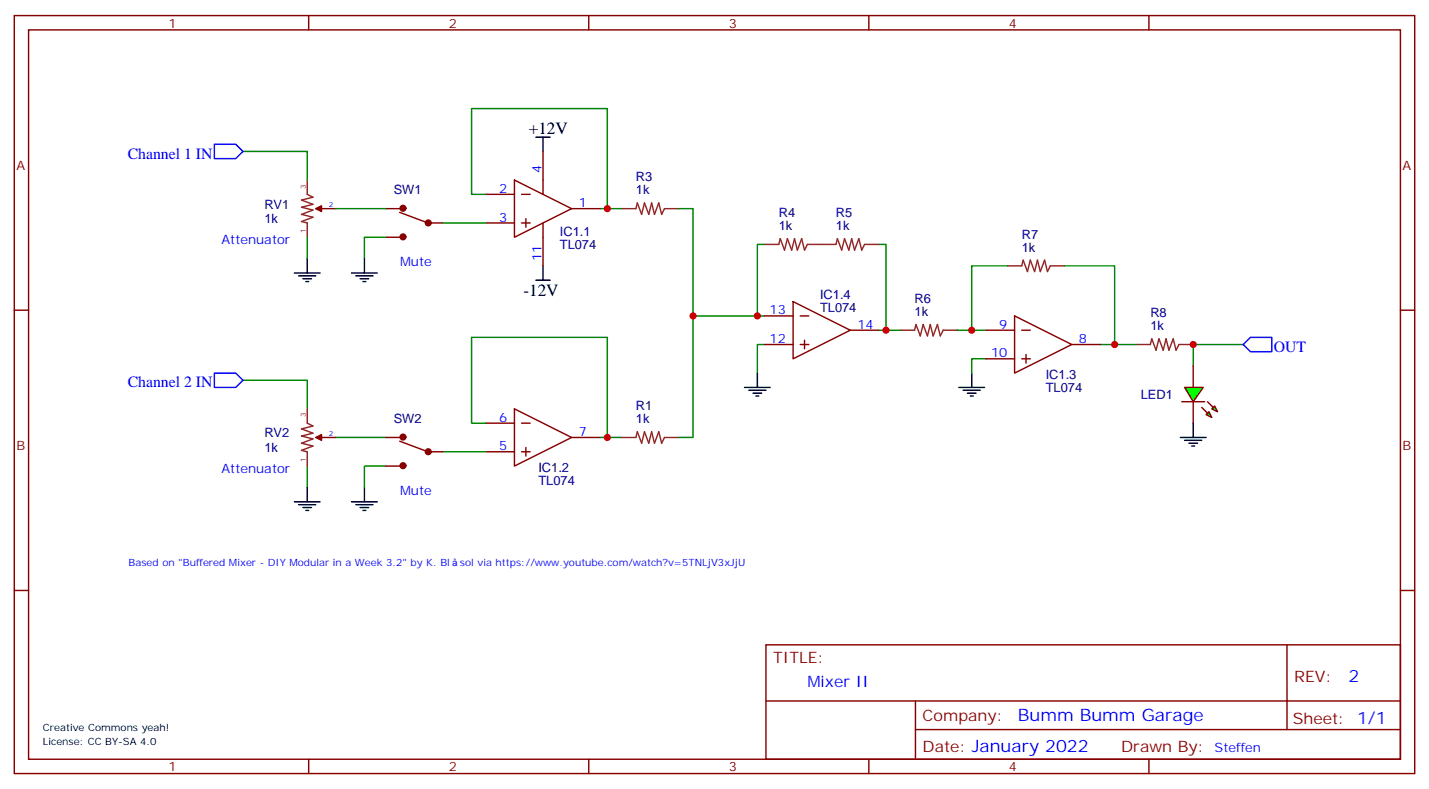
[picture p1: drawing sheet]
<svg xmlns="http://www.w3.org/2000/svg" width="353mm" height="195mm" viewBox="0 0 353 195" stroke-linecap="round" stroke-linejoin="round" font-family="sans-serif">
<path d="M75.8 44.4v3.5l1.5 .7-2.9 .8 2.9 1-2.9 .7 2.9 .7-2.9 1.1 2.9 .7-2.9 1 1.4 .4v3.5M78 51.5h1.4M153.5 51.5h3.5l.3-1.4 1.1 2.8 .7-2.8 1.1 2.8 .7-2.8 .7 2.8 1-2.8 .7 2.8 .7-1.4h3.6M188.7 60.3h3.6l.3-1.4 1.1 2.8 .7-2.8 1 2.8 .7-2.8 .7 2.8 1.1-2.8 .7 2.8 .7-1.4h7.1l.3-1.4 1.1 2.8 .7-2.8 1 2.8 .8-2.8 .7 2.8 1-2.8 .7 2.8 .7-1.4h3.6M248.7 65.6h3.5l.4-1.4 1 2.8 .8-2.8 1 2.8 .7-2.8 .7 2.8 1.1-2.8 .7 2.8 .7-1.4h3.5M222.2 81.5h3.6l.3-1.5 1.1 2.9 .7-2.9 1.1 2.9 .7-2.9 .7 2.9 1-2.9 .7 2.9 .7-1.4h3.6M280.5 85h3.5l.3-1.4 1.1 2.8 .7-2.8 1.1 2.8 .7-2.8 .7 2.8 1-2.8 .7 2.8 .7-1.4h3.6M75.8 100.9v3.5l1.5 .7-2.9 .7 2.9 1.1-2.9 .7 2.9 .7-2.9 1 2.9 .7-2.9 1.1 1.4 .3v3.6M78 107.9h1.4M153.5 107.9h3.5l.3-1.4 1.1 2.8 .7-2.8 1.1 2.8 .7-2.8 .7 2.8 1-2.8 .7 2.8 .7-1.4h3.6" fill="none" stroke="#8c2424" stroke-width=".35"/>
<g fill="#870000" stroke="#870000" stroke-width=".35">
<path d="M78 51.5l1.4-.7v1.4z"/>
<path d="M78 107.9l1.4-.7v1.4z"/>
<circle cx="99.5" cy="51.4" r=".71"/>
<circle cx="99.5" cy="58.4" r=".71"/>
<circle cx="105.7" cy="55" r=".71"/>
<circle cx="99.5" cy="107.8" r=".71"/>
<circle cx="99.5" cy="114.9" r=".71"/>
<circle cx="105.7" cy="111.4" r=".71"/>
</g>
<g fill="none" stroke="#870000" stroke-width=".35">
<path d="M134.1 37.4v10.5M79.4 51.5h3.5M95.2 51.5h3.6M95.2 58.5h3.6M98.7 52.4l7 2.6M105.8 55h3.6M119.9 55h7.1M119.9 47.9h7.1M127 44.4l14.1 7.1-14.1 7zM128.8 55h2.1M128.8 47.9h2.1M129.8 53.9v2.2"/>
<path d="M134.1 55v10.6M141.1 51.5h7.1M188.7 77.9h7.1M195.8 74.4l14.1 7.1-14.1 7zM197.6 77.9h2.1M250.5 77.9l14.1 7.1-14.1 7zM188.7 85h7.1M197.6 85h2.1M198.6 83.9v2.1M209.9 81.5h7.1M243.4 81.5h7.1M243.4 88.5h7.1"/>
<path d="M252.2 81.5h2.2M252.2 88.5h2.2M253.3 87.5v2.1M264.6 85h7M294.6 90.3v5.3M294.6 99.1v5.3M79.4 107.9h3.5M95.2 107.9h3.6M95.2 115h3.6M98.7 108.8l7 2.6M105.8 111.4h3.6M119.9 104.4h7.1"/>
<path d="M119.9 111.4h7.1M127 100.9l14.1 7-14.1 7.1zM128.8 104.4h2.1M128.8 111.4h2.1M129.8 110.4v2.1M141.1 107.9h7.1"/>
</g>
<g fill="none" stroke="#000" stroke-width=".35">
<path d="M132.3 33.8h3.5M134.1 33.8v3.6M72.7 67.3h6.3M73.7 68.1h4.3M74.8 68.8h2.1M75.5 69.5h.7M75.8 63.8v3.5M86.8 67.3h6.3M87.8 68.1h4.3M88.9 68.8h2.1M89.6 69.5h.7M90 63.8v3.5"/>
<path d="M132.3 69.1h3.5M134.1 65.6v3.5M183.8 95.6h6.3M184.9 96.3h4.2M185.9 97h2.1M186.6 97.7h.7M187 92v3.6M236.7 95.6h6.4M237.8 96.3h4.2M238.8 97h2.1M239.5 97.7h.7M239.9 92v3.6"/>
<path d="M72.7 123.8h6.3M73.7 124.5h4.3M74.8 125.2h2.1M75.5 125.9h.7M75.8 120.3v3.5M86.8 123.8h6.3M87.8 124.5h4.3M88.9 125.2h2.1M89.6 125.9h.7M90 120.3v3.5"/>
</g>
<g fill="none" stroke="#008700" stroke-width=".35">
<path d="M60 37.4h15.8v7M75.8 58.5v5.3M82.9 51.5h12.3M95.2 58.5h-5.2v5.3M109.4 55h10.5M119.9 47.9h-3.5v-21.1h33.5v24.7M148.2 51.5h5.3M167.6 51.5h3.5v26.4h17.6M171.1 77.9v30h-3.5M188.7 60.3h-1.7v17.6M217 60.3h1.7v21.2M248.7 65.6h-8.8v15.9h3.5"/>
<path d="M262.8 65.6h12.4v19.4h-3.6M60 93.8h15.8v7.1M188.7 85h-1.7v7M217 81.5h5.2M236.4 81.5h3.5M243.4 88.5h-3.5v3.5M275.2 85h5.3M306.9 85h-12.3v5.3M75.8 115v5.3M82.9 107.9h12.3M95.2 115h-5.2v5.3M109.4 111.4h10.5"/>
<path d="M119.9 104.4h-3.5v-21.2h33.5v24.7M148.2 107.9h5.3"/>
</g>
<path d="M306.9 85l1.8-1.8h5.3v3.5h-5.3z" fill="none" stroke="#00f" stroke-width=".35"/>
<g fill="#0f0" stroke="#870000" stroke-width=".35">
<path d="M297.7 102.3l.7-.7 .8 1.4z"/>
<path d="M299.2 100.9l.7-.7 .7 1.4z"/>
</g>
<g fill="#870000" stroke="#870000" stroke-width=".35">
<path d="M296.7 100.5l1.4 1.4z"/>
<path d="M298.1 99.1l1.4 1.4z"/>
</g>
<path d="M291.7 99.1h5.7z" fill="#f00" stroke="#870000" stroke-width=".35"/>
<path d="M292.5 95.6h4.5l-2.4 3.5z" fill="#0f0" stroke="#870000" stroke-width=".35"/>
<path d="M291.4 107.9h6.3M292.5 108.6h4.2M293.5 109.3h2.1M294.2 110h.7M294.6 104.4v3.5" fill="none" stroke="#000" stroke-width=".35"/>
<path d="M52.9 35.6h5.3l1.8 1.8-1.8 1.7h-5.3zM52.9 92h5.3l1.8 1.8-1.8 1.8h-5.3z" fill="none" stroke="#00f" stroke-width=".35"/>
<g fill="none" stroke="#870000" stroke-width=".35">
<path d="M3.5 3.8h345.7v187h-345.7zM7.1 7.4h338.6v179.9h-338.6zM76.2 3.8v3.6M145.3 3.8v3.6M214.5 3.8v3.6M283.6 3.8v3.6M3.5 76.5h3.6M345.7 76.5h3.5M3.5 145.7h3.6M189.1 159.1h156.6v28.2h-156.6zM317.7 159.1v20.9M345.7 145.7h3.5"/>
<path d="M189.1 172.9h156.5M226 180h119.6M226 172.9v14.1M76.2 187.3v3.5M145.3 187.3v3.5M214.5 187.3v3.5M283.6 187.3v3.5"/>
</g>
<g fill="#c00">
<circle cx="187" cy="77.9" r=".88"/>
<circle cx="218.7" cy="81.5" r=".88"/>
<circle cx="149.9" cy="51.5" r=".88"/>
<circle cx="239.9" cy="81.5" r=".88"/>
<circle cx="275.2" cy="85" r=".88"/>
<circle cx="149.9" cy="107.9" r=".88"/>
<circle cx="171.1" cy="77.9" r=".88"/>
<circle cx="294.6" cy="85" r=".88"/>
</g>
<g font-size="4.2">
<text x="130.5" y="33.1">+12V</text>
<text x="129.2" y="73">-12V</text>
</g>
<g font-size="4.2" fill="#00f">
<text x="332.9" y="168.3">2</text>
<text x="251.3" y="177.9">Bumm Bumm Garage</text>
</g>
<g font-size="3.9" fill="#00f">
<text x="31.5" y="39.1">Channel 1 IN</text>
<text x="314.5" y="86.7">OUT</text>
<text x="31.5" y="95.6">Channel 2 IN</text>
<text x="199.3" y="169.5">Mixer II</text>
</g>
<g font-size="3.9" fill="#800">
<text x="190.9" y="163.7">TITLE:</text>
<text x="319.5" y="168.3">REV:</text>
<text x="227.8" y="177.9">Company:</text>
<text x="319.1" y="178.5">Sheet: 1/1</text>
<text x="227.8" y="185.5">Date: January 2022</text>
<text x="276.8" y="185.6">Drawn By:</text>
</g>
<g font-size="3.2" fill="#800">
<text x="41.6" y="6.8">1</text>
<text x="110.8" y="6.8">2</text>
<text x="179.9" y="6.8">3</text>
<text x="249.1" y="6.8">4</text>
<text x="4.1" y="41.9">A</text>
<text x="346.3" y="41.9">A</text>
<text x="4.1" y="111.1">B</text>
<text x="346.3" y="111.1">B</text>
<text x="41.6" y="190.3">1</text>
<text x="110.8" y="190.3">2</text>
<text x="179.9" y="190.3">3</text>
<text x="249.1" y="190.3">4</text>
</g>
<g font-size="3.2" fill="#000080">
<text x="97.2" y="47.9">SW1</text>
<text x="157" y="47.9">1k</text>
<text x="157" y="44.8">R3</text>
<text x="65.3" y="51.5">RV1</text>
<text x="192.3" y="53.6">R4</text>
<text x="206.4" y="53.6">R5</text>
<text x="65.3" y="55">1k</text>
<text x="138.2" y="58.2">IC1.1</text>
<text x="192.3" y="56.8">1k</text>
<text x="206.4" y="56.8">1k</text>
<text x="252.2" y="58.9">R7</text>
<text x="138.2" y="61.5">TL074</text>
<text x="252.2" y="62.1">1k</text>
<text x="202.4" y="77">TL074</text>
<text x="202.4" y="73.8">IC1.4</text>
<text x="225.8" y="77.9">1k</text>
<text x="225.8" y="74.8">R6</text>
<text x="284" y="81.5">1k</text>
<text x="284" y="78.3">R8</text>
<text x="258.2" y="93.5">IC1.3</text>
<text x="157" y="101.2">R1</text>
<text x="258.2" y="96.7">TL074</text>
<text x="281.6" y="98.4">LED1</text>
<text x="65.3" y="107.9">RV2</text>
<text x="97.2" y="104.4">SW2</text>
<text x="157" y="104.4">1k</text>
<text x="65.3" y="111.4">1k</text>
<text x="132.9" y="119.7">TL074</text>
<text x="132.9" y="116.4">IC1.2</text>
</g>
<g font-size="3.2" fill="#00f">
<text x="123.2" y="47.6">2</text>
<text x="133.7" y="42.7" transform="rotate(-90 133.7 42.7)">4</text>
<text x="142.9" y="51.1">1</text>
<text x="123.2" y="54.6">3</text>
<text x="54.7" y="60.3">Attenuator</text>
<text x="98.8" y="65.6">Mute</text>
<text x="133.7" y="64.3" transform="rotate(-90 133.7 64.3)">11</text>
<text x="190" y="77.6">13</text>
<text x="211.7" y="81.1">14</text>
<text x="246.7" y="81.1">9</text>
<text x="190" y="84.6">12</text>
<text x="244.7" y="88.2">10</text>
<text x="266.3" y="84.6">8</text>
<text x="123.2" y="104">6</text>
<text x="142.9" y="107.6">7</text>
<text x="123.2" y="111.1">5</text>
<text x="54.7" y="116.7">Attenuator</text>
<text x="98.8" y="122">Mute</text>
<text x="299.9" y="185.5">Steffen</text>
</g>
<g font-size="2.5" fill="#00f">
<text x="31.7" y="139.7">Based on &quot;Buffered Mixer - DIY Modular in a Week 3.2&quot; by K. Bl</text>
<text x="113.5" y="139.7">sol via https://www.youtube.com/watch?v=5TNLjV3xJjU</text>
</g>
<g font-size="2.5">
<text x="10.6" y="183.8">License: CC BY-SA 4.0</text>
<text x="10.6" y="180.2">Creative Commons yeah!</text>
</g>
<g font-size="1.8" fill="#8d2323">
<text x="75.5" y="46.5" transform="rotate(-90 75.5 46.5)">3</text>
<text x="75.5" y="57.5" transform="rotate(-90 75.5 57.5)">1</text>
<text x="75.5" y="103" transform="rotate(-90 75.5 103)">3</text>
<text x="75.5" y="114" transform="rotate(-90 75.5 114)">1</text>
</g>
<g font-size="1.8" fill="#00f">
<text x="81.1" y="51.1">2</text>
<text x="81.1" y="107.6">2</text>
</g>
</svg>
